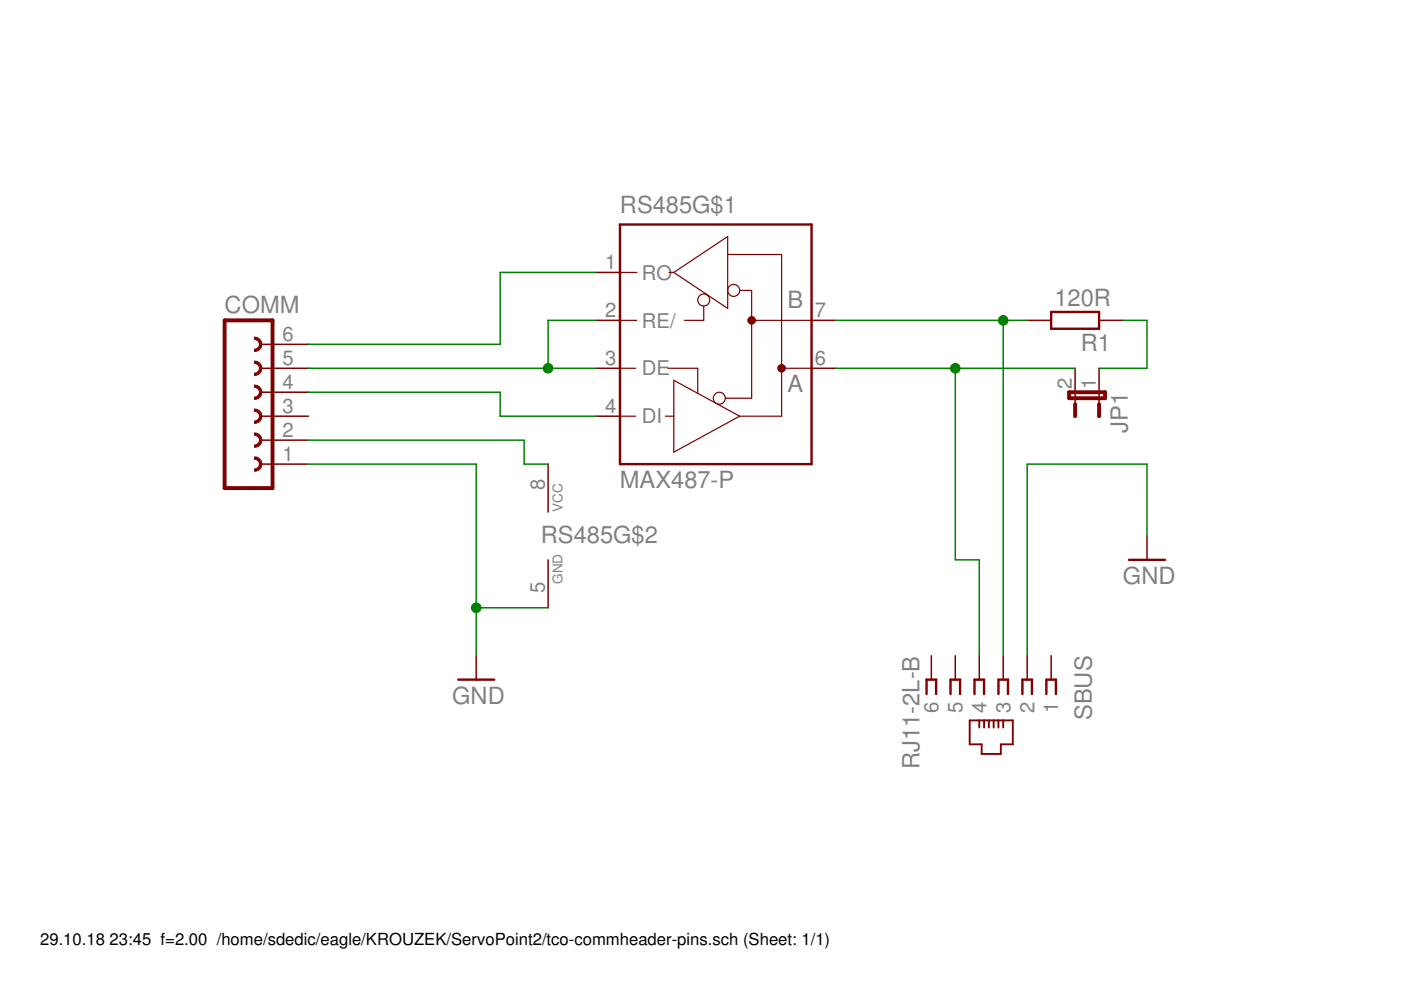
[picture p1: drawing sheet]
<svg xmlns="http://www.w3.org/2000/svg" width="297mm" height="210mm" viewBox="0 0 297 210" stroke-linecap="round" stroke-linejoin="round" font-family="sans-serif">
<path d="M131.4 47.6h40.7v50.8h-40.7zM222.9 66.1h10.1v3.6h-10.1zM239.4 118.7h7.6M97.2 144.1h7.6M196.4 147.2v-3.1h2.1v3.1M201.5 147.2v-3.1h2.1v3.1M206.6 147.2v-3.1h2v3.1M211.7 147.2v-3.1h2v3.1M216.8 147.2v-3.1h2v3.1M221.8 147.2v-3.1h2.1v3.1" fill="none" stroke="#800000" stroke-width=".51"/>
<g fill="none" stroke="#800000" stroke-width=".25">
<path d="M131.4 57.8h3.6M141.8 57.8h1.1M142.9 57.8l11.4-7.7v15.3zM154.3 54h11.4v34.2h-8.9M131.4 67.9h3.6M131.4 78.1h3.3M141.6 78.1h6.3v5.3M149.2 64.9v3h-4.1M156.8 61.6h2.6v22.8h-5.6M159.4 67.9h12.7M165.7 78.1h6.4M131.4 88.2h3.3"/>
<path d="M141.1 88.2h1.8M142.9 80.6l13.9 7.6-13.9 7.7z"/>
<circle cx="149.2" cy="63.6" r="1.27"/>
<circle cx="155.6" cy="61.6" r="1.27"/>
<circle cx="152.5" cy="84.4" r="1.27"/>
</g>
<g fill="none" stroke="#800000" stroke-width=".83">
<path d="M47.6 67.9h10.2v35.6h-10.2zM226.7 83.2h7.6v1.2h-7.6zM227.9 85.7v2.5M233 85.7v2.5"/>
<circle cx="159.4" cy="67.9" r=".51"/>
<circle cx="165.7" cy="78.1" r=".51"/>
</g>
<g fill="none" stroke="#800000" stroke-width=".32">
<path d="M126.4 57.8h5M55.2 78.1h10.2M55.2 73h10.2M126.4 67.9h5M126.4 78.1h5M172.1 67.9h5M172.1 78.1h5M217.8 67.9h5.1M227.9 78.1v7.6M233 67.9h5.1M233 78.1v7.6M55.2 88.2h10.2"/>
<path d="M55.2 98.4h10.2M55.2 93.3h10.2M55.2 83.2h10.2M116.2 98.4v10.2M126.4 88.2h5M116.2 118.7v10.2M243.2 113.6v5.1M101 139v5.1M197.5 139v5.1M202.5 139v5.1M207.6 139v5.1M212.7 139v5.1"/>
<path d="M217.8 139v5.1M222.9 139v5.1"/>
</g>
<path d="M205.6 152.7h9.1v5.1h-2.5v2.1h-4.1v-2.1h-2.5zM207.6 152.7v1.6M208.6 152.7v1.6M209.7 152.7v1.6M210.7 152.7v1.6M211.7 152.7v1.6M212.7 152.7v1.6" fill="none" stroke="#800000" stroke-width=".4"/>
<g fill="#800000" stroke="#800000" stroke-width=".21">
<path d="M54 86.7a1.52 1.52 0 0 1 1.5 1.5 1.52 1.52 0 0 1-1.5 1.6v-.5a1.02 1.02 0 0 0 1-1.1 1.02 1.02 0 0 0-1-1z" fill-rule="evenodd"/>
<path d="M54 91.8a1.52 1.52 0 0 1 1.5 1.5 1.52 1.52 0 0 1-1.5 1.5v-.5a1.02 1.02 0 0 0 1-1 1.02 1.02 0 0 0-1-1z" fill-rule="evenodd"/>
<path d="M54 96.9a1.52 1.52 0 0 1 1.5 1.5 1.52 1.52 0 0 1-1.5 1.5v-.5a1.02 1.02 0 0 0 1-1 1.02 1.02 0 0 0-1-1z" fill-rule="evenodd"/>
<path d="M54 76.6a1.52 1.52 0 0 1 1.5 1.5 1.52 1.52 0 0 1-1.5 1.5v-.5a1.02 1.02 0 0 0 1-1 1.02 1.02 0 0 0-1-1z" fill-rule="evenodd"/>
<path d="M54 81.6a1.52 1.52 0 0 1 1.5 1.6 1.52 1.52 0 0 1-1.5 1.5v-.5a1.02 1.02 0 0 0 1-1 1.02 1.02 0 0 0-1-1.1z" fill-rule="evenodd"/>
<path d="M54 71.5a1.52 1.52 0 0 1 1.5 1.5 1.52 1.52 0 0 1-1.5 1.5v-.5a1.02 1.02 0 0 0 1-1 1.02 1.02 0 0 0-1-1z" fill-rule="evenodd"/>
</g>
<g fill="none" stroke="#008000" stroke-width=".32">
<path d="M126.4 57.8h-20.4v15.2h-40.6M65.4 78.1h61M126.4 67.9h-10.2v10.2M177.1 67.9h40.7M177.1 78.1h50.8M202.5 78.1v40.6h5.1v20.3M212.7 67.9v71.1M238.1 67.9h5.1v10.2h-10.2M65.4 98.4h35.6v40.6M65.4 93.3h45.7v5.1h5.1M65.4 83.2h40.6v5h20.4M243.2 113.6v-15.2h-25.4v40.6"/>
<path d="M101 128.9h15.2"/>
</g>
<g fill="#008000" stroke="#008000" stroke-width=".21">
<circle cx="116.2" cy="78.1" r="1.02"/>
<circle cx="101" cy="128.9" r="1.02"/>
<circle cx="202.5" cy="78.1" r="1.02"/>
<circle cx="212.7" cy="67.9" r="1.02"/>
</g>
<g font-size="5" fill="#808080">
<text x="131.4" y="45.1">RS485G$1</text>
<text x="167" y="65.4">B</text>
<text x="223.6" y="64.9">120R</text>
<text x="47.6" y="66.4">COMM</text>
<text x="229.1" y="74.5">R1</text>
<text x="167" y="83.2">A</text>
<text x="239.1" y="91.8" transform="rotate(-90 239.1 91.8)">JP1</text>
<text x="131.4" y="103.5">MAX487-P</text>
<text x="114.7" y="115.2">RS485G$2</text>
<text x="238.1" y="123.8">GND</text>
<text x="95.9" y="149.2">GND</text>
<text x="231.5" y="152.7" transform="rotate(-90 231.5 152.7)">SBUS</text>
<text x="194.9" y="163" transform="rotate(-90 194.9 163)">RJ11-2L-B</text>
</g>
<g font-size="4.3" fill="#808080">
<text x="128.3" y="57.1">1</text>
<text x="136.1" y="59.3">RO</text>
<text x="128.3" y="67.2">2</text>
<text x="136.1" y="69.5">RE/</text>
<text x="172.8" y="67.2">7</text>
<text x="59.9" y="77.4">5</text>
<text x="59.9" y="72.3">6</text>
<text x="128.3" y="77.4">3</text>
<text x="172.8" y="77.4">6</text>
<text x="59.9" y="82.5">4</text>
<text x="136.1" y="79.6">DE</text>
<text x="227.2" y="82.5" transform="rotate(-90 227.2 82.5)">2</text>
<text x="232.3" y="82.5" transform="rotate(-90 232.3 82.5)">1</text>
<text x="59.9" y="87.5">3</text>
<text x="128.3" y="87.5">4</text>
<text x="136.1" y="89.8">DI</text>
<text x="59.9" y="92.6">2</text>
<text x="59.9" y="97.7">1</text>
<text x="115.5" y="103.9" transform="rotate(-90 115.5 103.9)">8</text>
<text x="115.5" y="125.8" transform="rotate(-90 115.5 125.8)">5</text>
<text x="199" y="151.2" transform="rotate(-90 199 151.2)">6</text>
<text x="204.1" y="151.2" transform="rotate(-90 204.1 151.2)">5</text>
<text x="209.1" y="151.2" transform="rotate(-90 209.1 151.2)">4</text>
<text x="214.2" y="151.2" transform="rotate(-90 214.2 151.2)">3</text>
<text x="219.3" y="151.2" transform="rotate(-90 219.3 151.2)">2</text>
<text x="224.4" y="151.2" transform="rotate(-90 224.4 151.2)">1</text>
</g>
<g font-size="3.5">
<text x="8.5" y="200.4">29.10.18</text>
<text x="23.2" y="200.4">23:45 f=2.00 /home/sdedic/eagle/KROUZEK/ServoPoint2/tco-commheader-pins.sch (Sheet: 1/1)</text>
</g>
<g font-size="2.9" fill="#808080">
<text x="119.2" y="108.6" transform="rotate(-90 119.2 108.6)">VCC</text>
<text x="119.2" y="123.8" transform="rotate(-90 119.2 123.8)">GND</text>
</g>
</svg>
